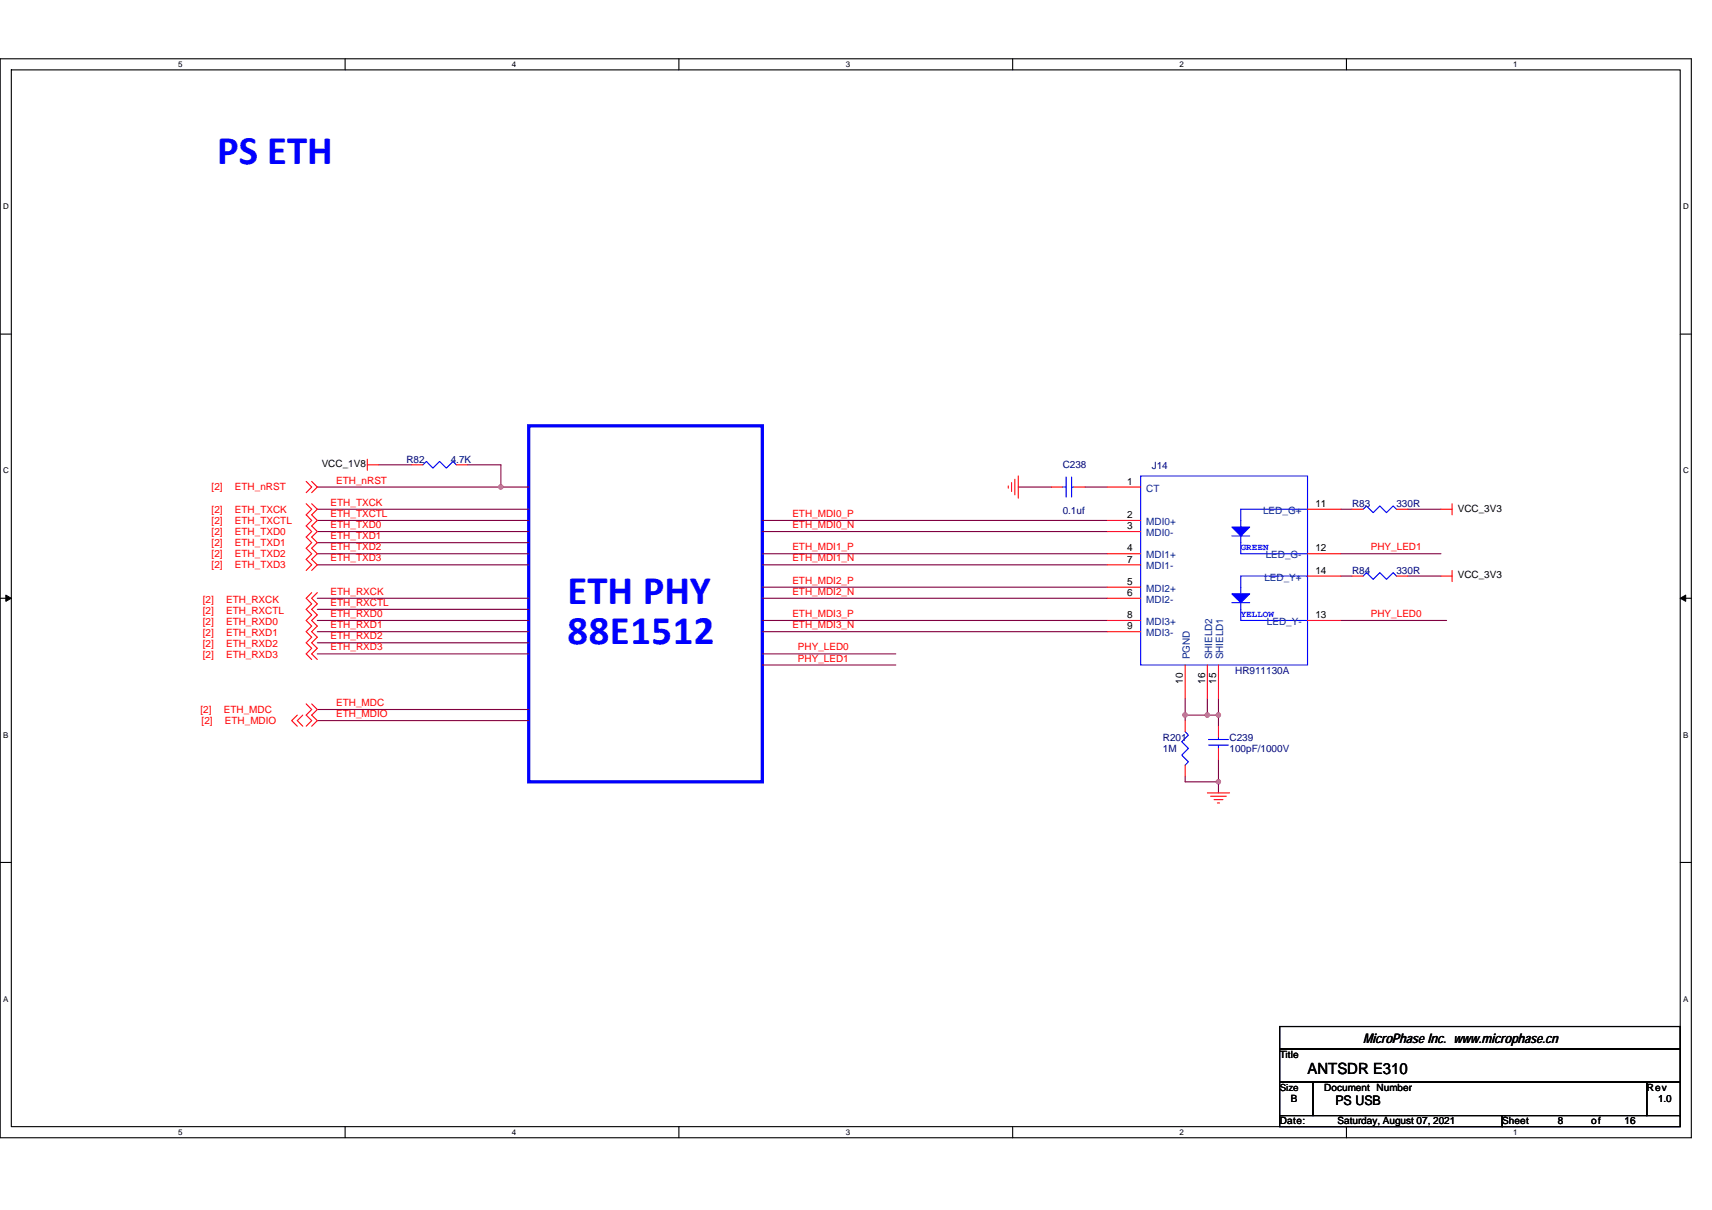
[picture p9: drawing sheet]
<svg xmlns="http://www.w3.org/2000/svg" width="297mm" height="210mm" viewBox="0 0 297 210" stroke-linecap="round" stroke-linejoin="round" font-family="sans-serif">
<path d="M0 10.2h293.5v187.2h-293.5zM2 12.1h289.5v183.4h-289.5z" fill="none" stroke="#000" stroke-width=".19"/>
<g fill="#fff">
<path d="M30.9 10.4h.8v1.6h-.8z"/>
<path d="M30.9 195.7h.8v1.6h-.8z"/>
</g>
<path d="M59.9 10.2v1.9M59.9 195.5v1.9" fill="none" stroke="#000" stroke-width=".19"/>
<g fill="#fff">
<path d="M88.8 10.4h.8v1.6h-.8z"/>
<path d="M88.8 195.7h.8v1.6h-.8z"/>
</g>
<path d="M117.8 10.2v1.9M117.8 195.5v1.9" fill="none" stroke="#000" stroke-width=".19"/>
<g fill="#fff">
<path d="M146.7 10.4h.8v1.6h-.8z"/>
<path d="M146.7 195.7h.8v1.6h-.8z"/>
</g>
<path d="M175.7 10.2v1.9M175.7 195.5v1.9" fill="none" stroke="#000" stroke-width=".19"/>
<g fill="#fff">
<path d="M204.7 10.4h.7v1.6h-.7z"/>
<path d="M204.7 195.7h.7v1.6h-.7z"/>
</g>
<path d="M233.6 10.2v1.9M233.6 195.5v1.9" fill="none" stroke="#000" stroke-width=".19"/>
<g fill="#fff">
<path d="M262.6 10.4h.7v1.6h-.7z"/>
<path d="M262.6 195.7h.7v1.6h-.7z"/>
<path d="M.5 35.1h1v1.5h-1z"/>
<path d="M292 35.1h1v1.5h-1z"/>
<path d="M.5 80.9h1v1.5h-1z"/>
<path d="M292 80.9h1v1.5h-1z"/>
</g>
<path d="M0 58h2M291.5 58h2" fill="none" stroke="#000" stroke-width=".19"/>
<g fill="#fff">
<path d="M.5 126.7h.9v1.6h-.9z"/>
<path d="M292 126.7h.9v1.6h-.9z"/>
</g>
<path d="M0 103.8h2M291.5 103.8h2" fill="none" stroke="#000" stroke-width=".19"/>
<path d="M1 103.3l1 .5-1 .6zM291.5 103.8l1-.5v1.1z" fill="#000" stroke="#000" stroke-width=".17"/>
<g fill="#fff">
<path d="M.5 172.6h.9v1.5h-.9z"/>
<path d="M292 172.6h.9v1.5h-.9z"/>
</g>
<path d="M0 149.7h2M291.5 149.7h2M222 178.1h69.5v3.9h-69.5zM222 182h69.5v5.8h-69.5zM222 187.8h5.8v5.8h-5.8zM222 193.6h38.6v1.9h-38.6zM227.8 187.8h57.9v5.8h-57.9zM260.6 193.6h30.9v1.9h-30.9zM285.7 187.8h5.8v5.8h-5.8z" fill="none" stroke="#000" stroke-width=".19"/>
<path d="M91.7 73.9h40.6v61.8h-40.6z" fill="none" stroke="#00f" stroke-width=".57"/>
<g fill="none" stroke="#800040" stroke-width=".19">
<path d="M55.1 88.4h36.6M55.1 84.5h31.8M55.1 90.3h36.6M55.1 92.2h36.6M55.1 94.2h36.6M55.1 96.1h36.6M55.1 98h36.6M65.7 80.7h5.8M81.1 80.7h5.8v3.8M86.9 84.5h4.8M132.3 92.2h59.8M132.3 96.1h59.8"/>
<path d="M132.3 90.3h59.8M132.3 98h59.8M176.7 84.5h5.8M188.3 84.5h3.8M232.6 96.1h17.4M232.6 100h2M232.6 88.4h2M244.2 100h5.8M244.2 88.4h5.8M55.1 103.8h36.6M55.1 105.7h36.6M55.1 107.7h36.6"/>
<path d="M55.1 109.6h36.6M55.1 111.5h36.6M55.1 113.5h36.6M132.3 107.7h59.8M132.3 113.5h23.1M132.3 115.4h23.1M132.3 103.8h59.8M132.3 101.9h59.8M132.3 109.6h59.8M232.6 107.7h18.4M55.1 125.1h36.6M55.1 123.1h36.6"/>
<path d="M205.6 121.2v2.9h3.9M205.6 124.1v1M209.5 121.2v2.9h1.9M211.4 121.2v2.9M211.4 124.1v1.9M211.4 131.8v3.9h-5.8v-1M211.4 135.7v1.9"/>
</g>
<g fill="#f0f" stroke="#f0f" stroke-width=".19">
<circle cx="209.5" cy="124.1" r=".38"/>
<circle cx="211.4" cy="124.1" r=".38"/>
<circle cx="205.6" cy="124.1" r=".38"/>
<circle cx="211.4" cy="135.7" r=".38"/>
<circle cx="86.9" cy="84.5" r=".38"/>
</g>
<g fill="none" stroke="#f00" stroke-width=".19">
<path d="M63.7 79.7v1.9M53.1 87.4l1 1-1 .9 1 1-1 1 1 .9-1 1 1 1-1 .9 1 1-1 1 1 .9-1 1M53.1 83.5l1 1-1 1M54.1 87.4l1 1-1 .9 1 1-1 1 1 .9-1 1 1 1-1 .9 1 1-1 1 1 .9-1 1M54.1 83.5l1 1-1 1M63.7 80.7h2M71.5 80.7h1.9M79.2 80.7h1.9M174.9 84.3v.4M175.5 83.8v1.5M176.1 83.2v2.7M176.7 82.6v3.8"/>
<path d="M182.5 84.5h1.9M186.3 84.5h2M192.1 84.5h5.8M192.1 96.1h5.8M192.1 98h5.8M192.1 92.2h5.8M192.1 90.3h5.8M226.9 88.4h5.7M226.9 96.1h5.7M226.9 100h5.7M234.6 100h1.9M234.6 88.4h1.9"/>
<path d="M242.3 100h1.9M242.3 88.4h1.9M250 88.4h1.9M250 100h1.9M251.9 87.4v1.9M251.9 99v1.9M54.1 102.8l-1 1 1 1-1 .9 1 1-1 1 1 .9-1 1 1 1-1 .9 1 1-1 1 1 .9M55.1 102.8l-1 1 1 1-1 .9 1 1-1 1 1 .9-1 1 1 1-1 .9 1 1-1 1 1 .9M192.1 109.6h5.8M192.1 107.7h5.8M192.1 103.8h5.8M192.1 101.9h5.8"/>
<path d="M205.6 115.4v5.8M209.5 115.4v5.8M211.4 115.4v5.8M226.9 107.7h5.7M51.6 124.1l-1 1 1 .9M52.5 124.1l-.9 1 .9 .9M53.1 122.2l1 .9-1 1 1 1-1 .9M54.1 122.2l1 .9-1 1 1 1-1 .9M205.6 132.8v1.9M205.6 125.1v1.9M209.5 137.6h3.8M210.1 138.2h2.7"/>
<path d="M210.6 138.8h1.6M211.2 139.3h.4M211.4 126v2M211.4 129.9v1.9"/>
</g>
<g fill="none" stroke="#00f" stroke-width=".19">
<path d="M73.4 80.7l.6-.6 1.1 1.1 1.2-1.1 1.1 1.1 1.2-1.1 .6 .6M184.4 84.5h.6M185 82.8v3.5M185.9 82.8v3.5M185.9 84.5h.4M197.9 82.6h29v32.8h-29zM213.7 93h3.1M215.3 93v3.1h11.6M226.9 88.4h-11.6v3.1M226.9 100h-11.6v3.1M236.5 100l.6-.6 1.1 1.1 1.2-1.1 1.2 1.1 1.1-1.1 .6 .6M236.5 88.4l.6-.6 1.1 1.2 1.2-1.2 1.2 1.2 1.1-1.2 .6 .6"/>
<path d="M213.7 104.6h3.1M215.3 104.6v3.1h11.6M205.6 127l.6 .6-1.2 1.1 1.2 1.2-1.2 1.1 1.2 1.2-.6 .6M209.7 129.3h3.4M209.7 128.3h3.4M211.4 128v.3M211.4 129.3v.6"/>
</g>
<g fill="#00f" stroke="#00f" stroke-width=".19">
<path d="M213.7 103.1h3.1l-1.5 1.5z" fill-rule="evenodd"/>
<path d="M213.7 91.5h3.1l-1.5 1.5z" fill-rule="evenodd"/>
</g>
<g font-size="7" fill="#00f">
<text x="37.7" y="28.5">PS ETH</text>
<text x="98.5" y="104.7">ETH PHY</text>
<text x="98.5" y="111.8">88E1512</text>
</g>
<text font-size="2.7" x="226.9" y="186.3">ANTSDR E310</text>
<g font-size="2.3">
<text x="236.5" y="181.1">MicroPhase Inc. www.microphase.cn</text>
<text x="231.7" y="191.8">PS USB</text>
</g>
<g font-size="1.7">
<text x="55.8" y="81">VCC_1V8</text>
<text x="195.6" y="84.1">1</text>
<text x="195.6" y="89.9">2</text>
<text x="228.2" y="88">11</text>
<text x="252.9" y="88.8">VCC_3V3</text>
<text x="195.6" y="95.7">4</text>
<text x="195.6" y="91.8">3</text>
<text x="228.2" y="95.7">12</text>
<text x="195.6" y="101.5">5</text>
<text x="195.6" y="97.6">7</text>
<text x="228.2" y="99.6">14</text>
<text x="252.9" y="100.4">VCC_3V3</text>
<text x="195.6" y="107.3">8</text>
<text x="195.6" y="103.4">6</text>
<text x="228.2" y="107.3">13</text>
<text x="195.6" y="109.2">9</text>
<text x="205.2" y="118.7" transform="rotate(-90 205.2 118.7)">10</text>
<text x="209.1" y="118.7" transform="rotate(-90 209.1 118.7)">16</text>
<text x="211" y="118.7" transform="rotate(-90 211 118.7)">15</text>
<text x="222" y="183.6">Title</text>
<text x="222" y="189.3">Size</text>
<text x="224" y="191.3">B</text>
<text x="229.8" y="189.3">Document Number</text>
<text x="285.7" y="189.3">Rev</text>
<text x="287.7" y="191.3">1.0</text>
<text x="222" y="195.1">Date:</text>
<text x="232.1" y="195.1">Saturday, August 07, 2021</text>
<text x="260.6" y="195.1">Sheet</text>
<text x="270.3" y="195.1">8</text>
<text x="276.1" y="195.1">of</text>
<text x="281.9" y="195.1">16</text>
</g>
<g font-size="1.7" fill="#f00">
<text x="58.3" y="83.9">ETH_nRST</text>
<text x="36.7" y="89">[2]</text>
<text x="36.7" y="85.1">[2]</text>
<text x="40.8" y="89">ETH_TXCK</text>
<text x="40.8" y="85.1">ETH_nRST</text>
<text x="57.4" y="87.8">ETH_TXCK</text>
<text x="57.4" y="89.7">ETH_TXCTL</text>
<text x="137.5" y="89.7">ETH_MDI0_P</text>
<text x="36.7" y="90.9">[2]</text>
<text x="36.7" y="94.7">[2]</text>
<text x="36.7" y="92.8">[2]</text>
<text x="40.8" y="90.9">ETH_TXCTL</text>
<text x="40.8" y="94.7">ETH_TXD1</text>
<text x="40.8" y="92.8">ETH_TXD0</text>
<text x="57.4" y="91.7">ETH_TXD0</text>
<text x="57.4" y="93.6">ETH_TXD1</text>
<text x="57.4" y="95.5">ETH_TXD2</text>
<text x="137.5" y="91.7">ETH_MDI0_N</text>
<text x="137.5" y="95.5">ETH_MDI1_P</text>
<text x="237.8" y="95.5">PHY_LED1</text>
<text x="36.7" y="98.6">[2]</text>
<text x="36.7" y="96.7">[2]</text>
<text x="40.8" y="98.6">ETH_TXD3</text>
<text x="40.8" y="96.7">ETH_TXD2</text>
<text x="57.4" y="97.4">ETH_TXD3</text>
<text x="137.5" y="101.3">ETH_MDI2_P</text>
<text x="137.5" y="97.4">ETH_MDI1_N</text>
<text x="35.2" y="104.6">[2]</text>
<text x="35.2" y="106.5">[2]</text>
<text x="39.2" y="104.6">ETH_RXCK</text>
<text x="39.2" y="106.5">ETH_RXCTL</text>
<text x="57.4" y="103.2">ETH_RXCK</text>
<text x="57.4" y="105.2">ETH_RXCTL</text>
<text x="57.4" y="107.1">ETH_RXD0</text>
<text x="137.5" y="107.1">ETH_MDI3_P</text>
<text x="137.5" y="103.2">ETH_MDI2_N</text>
<text x="237.8" y="107.1">PHY_LED0</text>
<text x="35.2" y="108.5">[2]</text>
<text x="35.2" y="110.4">[2]</text>
<text x="35.2" y="112.3">[2]</text>
<text x="39.2" y="108.5">ETH_RXD0</text>
<text x="39.2" y="110.4">ETH_RXD1</text>
<text x="39.2" y="112.3">ETH_RXD2</text>
<text x="57.4" y="109">ETH_RXD1</text>
<text x="57.4" y="111">ETH_RXD2</text>
<text x="57.4" y="112.9">ETH_RXD3</text>
<text x="137.5" y="109">ETH_MDI3_N</text>
<text x="138.4" y="112.9">PHY_LED0</text>
<text x="35.2" y="114.3">[2]</text>
<text x="39.2" y="114.3">ETH_RXD3</text>
<text x="138.4" y="114.8">PHY_LED1</text>
<text x="34.8" y="123.7">[2]</text>
<text x="35" y="125.6">[2]</text>
<text x="38.8" y="123.7">ETH_MDC</text>
<text x="39" y="125.6">ETH_MDIO</text>
<text x="58.3" y="122.5">ETH_MDC</text>
<text x="58.3" y="124.5">ETH_MDIO</text>
</g>
<g font-size="1.7" fill="#000080">
<text x="70.5" y="80.3">R82</text>
<text x="78.2" y="80.3">4.7K</text>
<text x="184.4" y="81.2">C238</text>
<text x="199.8" y="81.4">J14</text>
<text x="184.4" y="89.2">0.1uf</text>
<text x="234.6" y="88">R83</text>
<text x="242.3" y="88">330R</text>
<text x="234.6" y="99.6">R84</text>
<text x="242.3" y="99.6">330R</text>
<text x="214.3" y="116.9">HR911130A</text>
<text x="201.8" y="128.5">R201</text>
<text x="201.8" y="130.5">1M</text>
<text x="213.3" y="128.5">C239</text>
<text x="213.3" y="130.5">100pF/1000V</text>
</g>
<g font-size="1.7" fill="#004080">
<text x="198.9" y="85.3">CT</text>
<text x="219.2" y="89.2">LED_G+</text>
<text x="198.9" y="93">MDI0-</text>
<text x="198.9" y="91.1">MDI0+</text>
<text x="198.9" y="96.9">MDI1+</text>
<text x="198.9" y="98.8">MDI1-</text>
<text x="219.4" y="100.8">LED_Y+</text>
<text x="219.6" y="96.9">LED_G-</text>
<text x="198.9" y="104.6">MDI2-</text>
<text x="198.9" y="102.7">MDI2+</text>
<text x="198.9" y="110.4">MDI3-</text>
<text x="198.9" y="108.5">MDI3+</text>
<text x="219.8" y="108.5">LED_Y-</text>
<text x="206.4" y="114.4" transform="rotate(-90 206.4 114.4)">PGND</text>
<text x="210.3" y="114.4" transform="rotate(-90 210.3 114.4)">SHIELD2</text>
<text x="212.2" y="114.4" transform="rotate(-90 212.2 114.4)">SHIELD1</text>
</g>
<g font-size="1.6" fill="#00f">
<text x="215.3" y="95.5">GREEN</text>
<text x="215.3" y="107.1">YELLOW</text>
</g>
<g font-size="1.4">
<text x="30.9" y="11.7">5</text>
<text x="88.8" y="11.7">4</text>
<text x="146.7" y="11.7">3</text>
<text x="204.7" y="11.7">2</text>
<text x="262.6" y="11.7">1</text>
<text x=".5" y="36.3">D</text>
<text x="292" y="36.3">D</text>
<text x=".5" y="82.1">C</text>
<text x="292" y="82.1">C</text>
<text x=".5" y="128">B</text>
<text x="292" y="128">B</text>
<text x=".5" y="173.8">A</text>
<text x="292" y="173.8">A</text>
<text x="30.9" y="197">5</text>
<text x="88.8" y="197">4</text>
<text x="146.7" y="197">3</text>
<text x="204.7" y="197">2</text>
<text x="262.6" y="197">1</text>
</g>
</svg>
